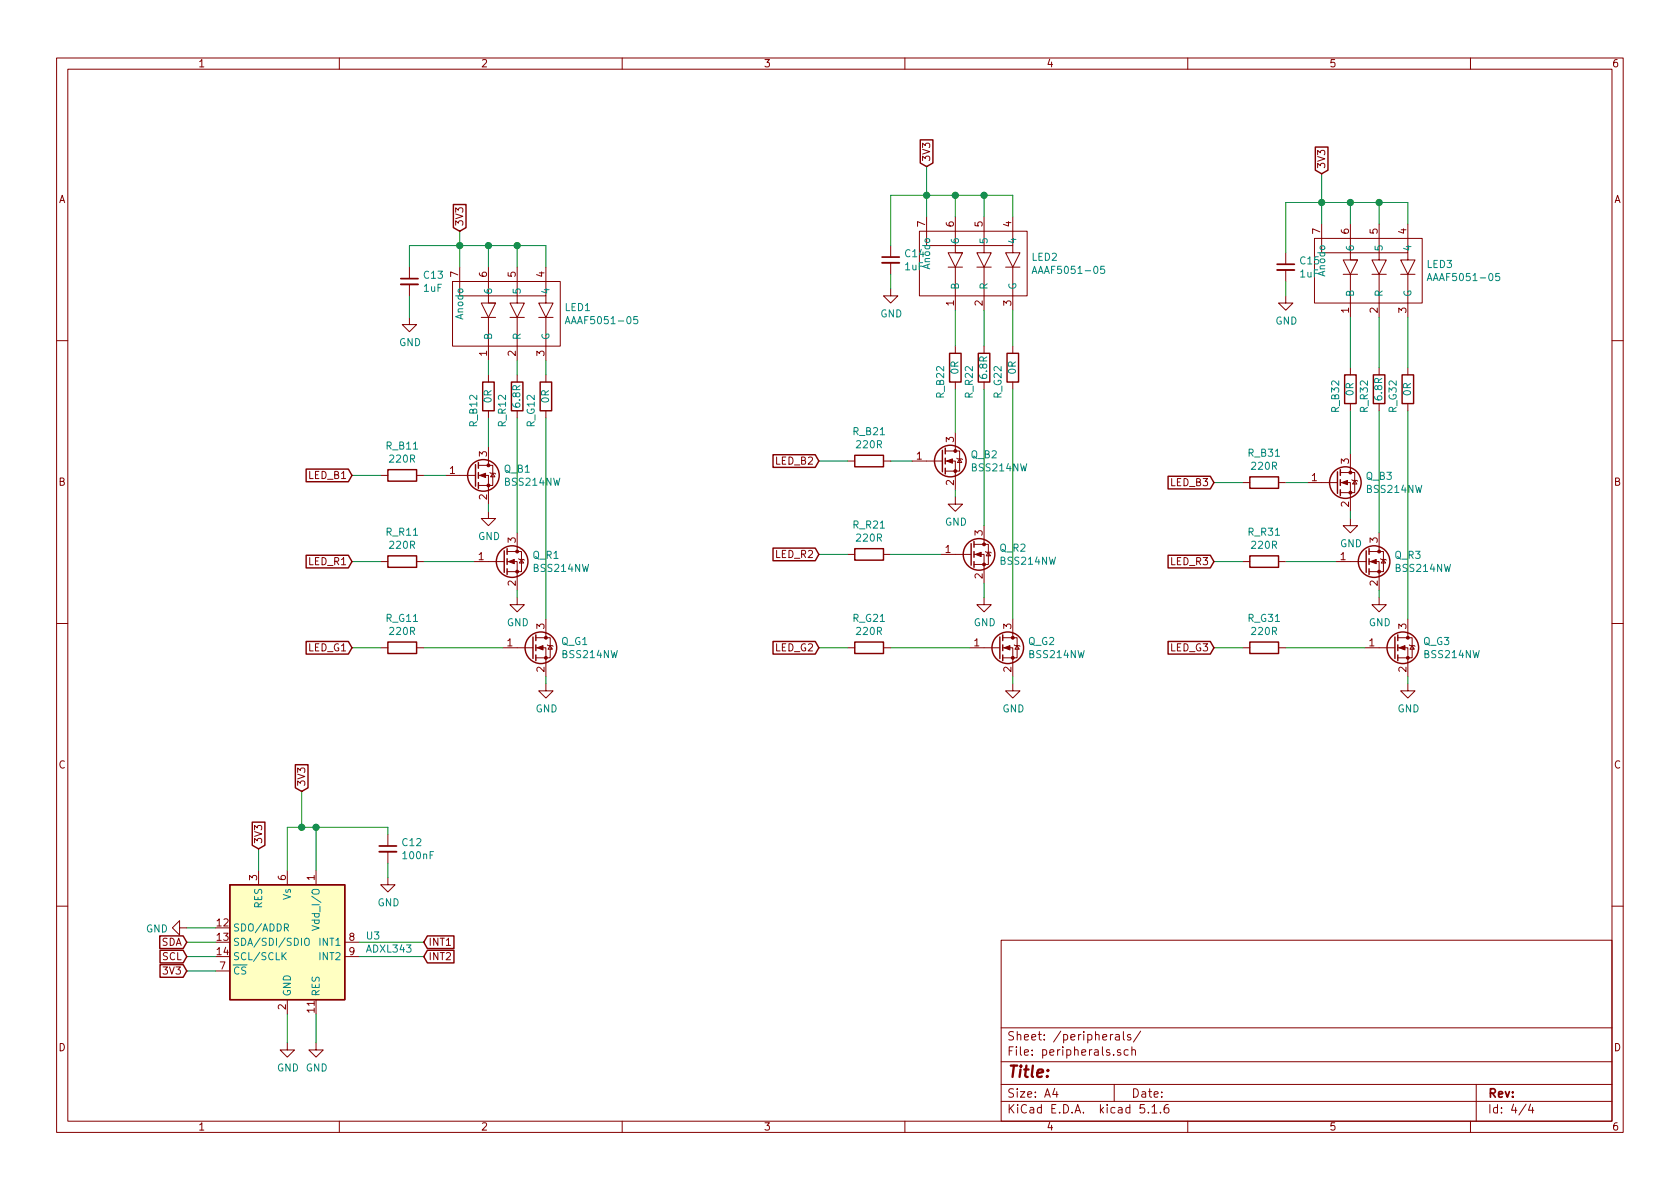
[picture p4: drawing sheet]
EESchema Schematic File Version 4
EELAYER 30 0
EELAYER END
$Descr A4 11693 8268
encoding utf-8
Sheet 4 4
Title ""
Date ""
Rev ""
Comp ""
Comment1 ""
Comment2 ""
Comment3 ""
Comment4 ""
$EndDescr
Wire Wire Line
	2000 6050 2000 5750
Wire Wire Line
	2000 5750 2100 5750
Wire Wire Line
	2200 5750 2200 6050
Text GLabel 2100 5500 1    50   Input ~ 0
3V3
Wire Wire Line
	2100 5500 2100 5750
Connection ~ 2100 5750
Wire Wire Line
	2100 5750 2200 5750
Text GLabel 1300 6750 0    50   Input ~ 0
3V3
Wire Wire Line
	1500 6650 1300 6650
Wire Wire Line
	1500 6550 1300 6550
Text GLabel 1300 6550 0    50   Input ~ 0
SDA
Text GLabel 1300 6650 0    50   Input ~ 0
SCL
$Comp
L power:GND #PWR015
U 1 1
P 1300 6450
F 0 "#PWR015" H 1300 6200 50  0001 C CNN
F 1 "GND" V 1305 6322 50  0000 R CNN
F 2 "" H 1300 6450 50  0001 C CNN
F 3 "" H 1300 6450 50  0001 C CNN
	1    1300 6450
	0    1    1    0   
$EndComp
Wire Wire Line
	1300 6450 1500 6450
Wire Wire Line
	2500 6550 2950 6550
Text GLabel 2950 6550 2    50   Input ~ 0
INT1
Wire Wire Line
	2500 6650 2950 6650
Text GLabel 2950 6650 2    50   Input ~ 0
INT2
Text GLabel 1800 5900 1    50   Input ~ 0
3V3
Wire Wire Line
	1800 6050 1800 5900
$Comp
L power:GND #PWR017
U 1 1
P 2200 7250
F 0 "#PWR017" H 2200 7000 50  0001 C CNN
F 1 "GND" H 2205 7077 50  0000 C CNN
F 2 "" H 2200 7250 50  0001 C CNN
F 3 "" H 2200 7250 50  0001 C CNN
	1    2200 7250
	1    0    0    -1  
$EndComp
Wire Wire Line
	2200 7050 2200 7250
Wire Wire Line
	1500 6750 1300 6750
Wire Wire Line
	9600 2850 9600 3700
Wire Wire Line
	6850 2700 6850 3650
Wire Wire Line
	3600 2900 3600 3700
Wire Wire Line
	3600 2600 3600 2500
Wire Wire Line
	3800 2500 3800 2600
Wire Wire Line
	3400 2500 3400 2600
Wire Wire Line
	9800 2200 9800 2550
Wire Wire Line
	9600 2200 9600 2550
Wire Wire Line
	9400 2200 9400 2550
Wire Wire Line
	6650 2150 6650 2400
Wire Wire Line
	3400 3500 3400 3550
$Comp
L power:GND #PWR?
U 1 1
P 9600 4150
AR Path="/5F23FD13" Ref="#PWR?"  Part="1" 
AR Path="/5F10C517/5F23FD13" Ref="#PWR?"  Part="1" 
AR Path="/5F289DCA/5F23FD13" Ref="#PWR025"  Part="1" 
F 0 "#PWR025" H 9600 3900 50  0001 C CNN
F 1 "GND" H 9605 3977 50  0000 C CNN
F 2 "" H 9600 4150 50  0001 C CNN
F 3 "" H 9600 4150 50  0001 C CNN
	1    9600 4150
	1    0    0    -1  
$EndComp
Wire Wire Line
	9600 4150 9600 4100
Wire Wire Line
	2950 3300 3100 3300
Wire Wire Line
	2950 4500 3500 4500
Wire Wire Line
	2950 3900 3300 3900
Wire Wire Line
	3800 4750 3800 4700
$Comp
L power:GND #PWR?
U 1 1
P 3800 4750
AR Path="/5F23FD30" Ref="#PWR?"  Part="1" 
AR Path="/5F10C517/5F23FD30" Ref="#PWR?"  Part="1" 
AR Path="/5F289DCA/5F23FD30" Ref="#PWR020"  Part="1" 
F 0 "#PWR020" H 3800 4500 50  0001 C CNN
F 1 "GND" H 3805 4577 50  0000 C CNN
F 2 "" H 3800 4750 50  0001 C CNN
F 3 "" H 3800 4750 50  0001 C CNN
	1    3800 4750
	1    0    0    -1  
$EndComp
Wire Wire Line
	3600 4150 3600 4100
$Comp
L power:GND #PWR?
U 1 1
P 3600 4150
AR Path="/5F23FD37" Ref="#PWR?"  Part="1" 
AR Path="/5F10C517/5F23FD37" Ref="#PWR?"  Part="1" 
AR Path="/5F289DCA/5F23FD37" Ref="#PWR019"  Part="1" 
F 0 "#PWR019" H 3600 3900 50  0001 C CNN
F 1 "GND" H 3605 3977 50  0000 C CNN
F 2 "" H 3600 4150 50  0001 C CNN
F 3 "" H 3600 4150 50  0001 C CNN
	1    3600 4150
	1    0    0    -1  
$EndComp
$Comp
L power:GND #PWR?
U 1 1
P 3400 3550
AR Path="/5F23FD3D" Ref="#PWR?"  Part="1" 
AR Path="/5F10C517/5F23FD3D" Ref="#PWR?"  Part="1" 
AR Path="/5F289DCA/5F23FD3D" Ref="#PWR018"  Part="1" 
F 0 "#PWR018" H 3400 3300 50  0001 C CNN
F 1 "GND" H 3405 3377 50  0000 C CNN
F 2 "" H 3400 3550 50  0001 C CNN
F 3 "" H 3400 3550 50  0001 C CNN
	1    3400 3550
	1    0    0    -1  
$EndComp
Wire Wire Line
	6200 3200 6350 3200
Wire Wire Line
	6200 4500 6750 4500
Wire Wire Line
	6200 3850 6550 3850
Wire Wire Line
	7050 2150 7050 2400
Wire Wire Line
	6850 2150 6850 2400
Wire Wire Line
	7050 4750 7050 4700
$Comp
L power:GND #PWR?
U 1 1
P 7050 4750
AR Path="/5F23FD5B" Ref="#PWR?"  Part="1" 
AR Path="/5F10C517/5F23FD5B" Ref="#PWR?"  Part="1" 
AR Path="/5F289DCA/5F23FD5B" Ref="#PWR023"  Part="1" 
F 0 "#PWR023" H 7050 4500 50  0001 C CNN
F 1 "GND" H 7055 4577 50  0000 C CNN
F 2 "" H 7050 4750 50  0001 C CNN
F 3 "" H 7050 4750 50  0001 C CNN
	1    7050 4750
	1    0    0    -1  
$EndComp
Wire Wire Line
	6850 4150 6850 4050
$Comp
L power:GND #PWR?
U 1 1
P 6850 4150
AR Path="/5F23FD62" Ref="#PWR?"  Part="1" 
AR Path="/5F10C517/5F23FD62" Ref="#PWR?"  Part="1" 
AR Path="/5F289DCA/5F23FD62" Ref="#PWR022"  Part="1" 
F 0 "#PWR022" H 6850 3900 50  0001 C CNN
F 1 "GND" H 6855 3977 50  0000 C CNN
F 2 "" H 6850 4150 50  0001 C CNN
F 3 "" H 6850 4150 50  0001 C CNN
	1    6850 4150
	1    0    0    -1  
$EndComp
Wire Wire Line
	6650 3450 6650 3400
$Comp
L power:GND #PWR?
U 1 1
P 6650 3450
AR Path="/5F23FD69" Ref="#PWR?"  Part="1" 
AR Path="/5F10C517/5F23FD69" Ref="#PWR?"  Part="1" 
AR Path="/5F289DCA/5F23FD69" Ref="#PWR021"  Part="1" 
F 0 "#PWR021" H 6650 3200 50  0001 C CNN
F 1 "GND" H 6655 3277 50  0000 C CNN
F 2 "" H 6650 3450 50  0001 C CNN
F 3 "" H 6650 3450 50  0001 C CNN
	1    6650 3450
	1    0    0    -1  
$EndComp
Wire Wire Line
	9200 1200 9200 1400
Wire Wire Line
	6450 1150 6450 1350
Wire Wire Line
	3200 1600 3200 1700
Wire Wire Line
	3800 1700 3800 1850
Connection ~ 3600 1700
Wire Wire Line
	3800 1700 3600 1700
Wire Wire Line
	3400 1700 3600 1700
Connection ~ 3400 1700
Wire Wire Line
	3200 1700 3400 1700
Wire Wire Line
	3600 1850 3600 1700
Connection ~ 3200 1700
Wire Wire Line
	3400 1850 3400 1700
Wire Wire Line
	3200 1850 3200 1700
Wire Wire Line
	6650 1350 6450 1350
Connection ~ 6650 1350
Wire Wire Line
	6650 1500 6650 1350
Wire Wire Line
	6850 1350 6650 1350
Connection ~ 6850 1350
Wire Wire Line
	6850 1500 6850 1350
Connection ~ 6450 1350
Wire Wire Line
	7050 1350 6850 1350
Wire Wire Line
	7050 1500 7050 1350
Wire Wire Line
	6450 1500 6450 1350
Wire Wire Line
	9600 1400 9400 1400
Connection ~ 9600 1400
Wire Wire Line
	9600 1550 9600 1400
Wire Wire Line
	9400 1400 9400 1550
Wire Wire Line
	9400 1400 9200 1400
Connection ~ 9400 1400
Wire Wire Line
	9200 1400 9200 1550
Connection ~ 9200 1400
Wire Wire Line
	9800 1400 9600 1400
Wire Wire Line
	9800 1550 9800 1400
Wire Wire Line
	8950 3350 9100 3350
Wire Wire Line
	8950 4500 9500 4500
Wire Wire Line
	8950 3900 9300 3900
Wire Wire Line
	9800 4750 9800 4700
$Comp
L power:GND #PWR?
U 1 1
P 9800 4750
AR Path="/5F23FDB8" Ref="#PWR?"  Part="1" 
AR Path="/5F10C517/5F23FDB8" Ref="#PWR?"  Part="1" 
AR Path="/5F289DCA/5F23FDB8" Ref="#PWR026"  Part="1" 
F 0 "#PWR026" H 9800 4500 50  0001 C CNN
F 1 "GND" H 9805 4577 50  0000 C CNN
F 2 "" H 9800 4750 50  0001 C CNN
F 3 "" H 9800 4750 50  0001 C CNN
	1    9800 4750
	1    0    0    -1  
$EndComp
Wire Wire Line
	9400 3600 9400 3550
$Comp
L power:GND #PWR?
U 1 1
P 9400 3600
AR Path="/5F23FDBF" Ref="#PWR?"  Part="1" 
AR Path="/5F10C517/5F23FDBF" Ref="#PWR?"  Part="1" 
AR Path="/5F289DCA/5F23FDBF" Ref="#PWR024"  Part="1" 
F 0 "#PWR024" H 9400 3350 50  0001 C CNN
F 1 "GND" H 9405 3427 50  0000 C CNN
F 2 "" H 9400 3600 50  0001 C CNN
F 3 "" H 9400 3600 50  0001 C CNN
	1    9400 3600
	1    0    0    -1  
$EndComp
Wire Wire Line
	3400 2900 3400 3100
Wire Wire Line
	3800 2900 3800 4300
Wire Wire Line
	6650 2700 6650 3000
Wire Wire Line
	7050 2700 7050 4300
Wire Wire Line
	9400 2850 9400 3150
Wire Wire Line
	9800 2850 9800 4300
Text GLabel 3200 1600 1    50   Input ~ 0
3V3
Text GLabel 6450 1150 1    50   Input ~ 0
3V3
Text GLabel 9200 1200 1    50   Input ~ 0
3V3
Wire Wire Line
	2650 3300 2450 3300
Text GLabel 2450 3300 0    50   Input ~ 0
LED_B1
Text GLabel 2450 3900 0    50   Input ~ 0
LED_R1
Text GLabel 2450 4500 0    50   Input ~ 0
LED_G1
Wire Wire Line
	2450 4500 2650 4500
Wire Wire Line
	2650 3900 2450 3900
Text GLabel 5700 3200 0    50   Input ~ 0
LED_B2
Text GLabel 5700 3850 0    50   Input ~ 0
LED_R2
Text GLabel 5700 4500 0    50   Input ~ 0
LED_G2
Wire Wire Line
	5700 3200 5900 3200
Wire Wire Line
	5700 3850 5900 3850
Wire Wire Line
	5700 4500 5900 4500
Text GLabel 8450 3350 0    50   Input ~ 0
LED_B3
Text GLabel 8450 3900 0    50   Input ~ 0
LED_R3
Text GLabel 8450 4500 0    50   Input ~ 0
LED_G3
Wire Wire Line
	8450 3350 8650 3350
Wire Wire Line
	8450 3900 8650 3900
Wire Wire Line
	8450 4500 8650 4500
Wire Wire Line
	2000 7050 2000 7250
$Comp
L power:GND #PWR016
U 1 1
P 2000 7250
F 0 "#PWR016" H 2000 7000 50  0001 C CNN
F 1 "GND" H 2005 7077 50  0000 C CNN
F 2 "" H 2000 7250 50  0001 C CNN
F 3 "" H 2000 7250 50  0001 C CNN
	1    2000 7250
	1    0    0    -1  
$EndComp
Wire Wire Line
	2700 5800 2700 5750
Wire Wire Line
	2700 5750 2200 5750
Connection ~ 2200 5750
$Comp
L power:GND #PWR027
U 1 1
P 2700 6100
F 0 "#PWR027" H 2700 5850 50  0001 C CNN
F 1 "GND" H 2705 5927 50  0000 C CNN
F 2 "" H 2700 6100 50  0001 C CNN
F 3 "" H 2700 6100 50  0001 C CNN
	1    2700 6100
	1    0    0    -1  
$EndComp
Wire Wire Line
	2700 6100 2700 6000
$Comp
L Sensor_Motion:ADXL343 U?
U 1 1
P 2000 6550
AR Path="/5F10C517/5F28A0D0" Ref="U?"  Part="1" 
AR Path="/5F289DCA/5F28A0D0" Ref="U3"  Part="1" 
F 0 "U3" H 2544 6596 50  0000 L CNN
F 1 "ADXL343" H 2544 6505 50  0000 L CNN
F 2 "Package_LGA:LGA-14_3x5mm_P0.8mm_LayoutBorder1x6y" H 2000 6550 50  0001 C CNN
F 3 "https://www.analog.com/media/en/technical-documentation/data-sheets/ADXL343.pdf" H 2000 6550 50  0001 C CNN
	1    2000 6550
	1    0    0    -1  
$EndComp
$Comp
L Device:R R?
U 1 1
P 9600 2700
AR Path="/5F23FCC7" Ref="R?"  Part="1" 
AR Path="/5F10C517/5F23FCC7" Ref="R?"  Part="1" 
AR Path="/5F289DCA/5F23FCC7" Ref="R_R32"  Part="1" 
F 0 "R_R32" V 9700 2750 50  0000 C CNN
F 1 "6.8R" V 9600 2700 50  0000 C CNN
F 2 "Resistor_SMD:R_1206_3216Metric" V 9530 2700 50  0001 C CNN
F 3 "~" H 9600 2700 50  0001 C CNN
F 4 "SG73P2BTTD6R8J" V 9600 2700 50  0001 C CNN "MPN"
F 5 "500mW" V 9600 2700 50  0001 C CNN "PD"
	1    9600 2700
	-1   0    0    1   
$EndComp
$Comp
L Device:R 6.?
U 1 1
P 3600 2750
AR Path="/5F23FCD0" Ref="6.?"  Part="1" 
AR Path="/5F10C517/5F23FCD0" Ref="6.?"  Part="1" 
AR Path="/5F289DCA/5F23FCD0" Ref="R_R12"  Part="1" 
F 0 "R_R12" V 3700 2850 50  0000 C CNN
F 1 "6.8R" V 3600 2750 50  0000 C CNN
F 2 "Resistor_SMD:R_1206_3216Metric" V 3530 2750 50  0001 C CNN
F 3 "~" H 3600 2750 50  0001 C CNN
F 4 "SG73P2BTTD6R8J" V 3600 2750 50  0001 C CNN "MPN"
F 5 "500mW" V 3600 2750 50  0001 C CNN "PD"
	1    3600 2750
	-1   0    0    1   
$EndComp
$Comp
L Transistor_FET:BSS214NW Q?
U 1 1
P 9700 4500
AR Path="/5F23FCD8" Ref="Q?"  Part="1" 
AR Path="/5F10C517/5F23FCD8" Ref="Q?"  Part="1" 
AR Path="/5F289DCA/5F23FCD8" Ref="Q_G3"  Part="1" 
F 0 "Q_G3" H 9904 4546 50  0000 L CNN
F 1 "BSS214NW" H 9904 4455 50  0000 L CNN
F 2 "Package_TO_SOT_SMD:SOT-323_SC-70" H 9900 4425 50  0001 L CIN
F 3 "https://www.infineon.com/dgdl/Infineon-BSS214NW-DS-v02_02-en.pdf?fileId=db3a30431b3e89eb011b695aebc01bde" H 9700 4500 50  0001 L CNN
	1    9700 4500
	1    0    0    -1  
$EndComp
$Comp
L Transistor_FET:BSS214NW Q?
U 1 1
P 9500 3900
AR Path="/5F23FCDE" Ref="Q?"  Part="1" 
AR Path="/5F10C517/5F23FCDE" Ref="Q?"  Part="1" 
AR Path="/5F289DCA/5F23FCDE" Ref="Q_R3"  Part="1" 
F 0 "Q_R3" H 9704 3946 50  0000 L CNN
F 1 "BSS214NW" H 9704 3855 50  0000 L CNN
F 2 "Package_TO_SOT_SMD:SOT-323_SC-70" H 9700 3825 50  0001 L CIN
F 3 "https://www.infineon.com/dgdl/Infineon-BSS214NW-DS-v02_02-en.pdf?fileId=db3a30431b3e89eb011b695aebc01bde" H 9500 3900 50  0001 L CNN
	1    9500 3900
	1    0    0    -1  
$EndComp
$Comp
L Transistor_FET:BSS214NW Q?
U 1 1
P 9300 3350
AR Path="/5F23FCE4" Ref="Q?"  Part="1" 
AR Path="/5F10C517/5F23FCE4" Ref="Q?"  Part="1" 
AR Path="/5F289DCA/5F23FCE4" Ref="Q_B3"  Part="1" 
F 0 "Q_B3" H 9504 3396 50  0000 L CNN
F 1 "BSS214NW" H 9504 3305 50  0000 L CNN
F 2 "Package_TO_SOT_SMD:SOT-323_SC-70" H 9500 3275 50  0001 L CIN
F 3 "https://www.infineon.com/dgdl/Infineon-BSS214NW-DS-v02_02-en.pdf?fileId=db3a30431b3e89eb011b695aebc01bde" H 9300 3350 50  0001 L CNN
	1    9300 3350
	1    0    0    -1  
$EndComp
$Comp
L Transistor_FET:BSS214NW Q?
U 1 1
P 6950 4500
AR Path="/5F23FCEA" Ref="Q?"  Part="1" 
AR Path="/5F10C517/5F23FCEA" Ref="Q?"  Part="1" 
AR Path="/5F289DCA/5F23FCEA" Ref="Q_G2"  Part="1" 
F 0 "Q_G2" H 7154 4546 50  0000 L CNN
F 1 "BSS214NW" H 7154 4455 50  0000 L CNN
F 2 "Package_TO_SOT_SMD:SOT-323_SC-70" H 7150 4425 50  0001 L CIN
F 3 "https://www.infineon.com/dgdl/Infineon-BSS214NW-DS-v02_02-en.pdf?fileId=db3a30431b3e89eb011b695aebc01bde" H 6950 4500 50  0001 L CNN
	1    6950 4500
	1    0    0    -1  
$EndComp
$Comp
L Transistor_FET:BSS214NW Q?
U 1 1
P 6750 3850
AR Path="/5F23FCF0" Ref="Q?"  Part="1" 
AR Path="/5F10C517/5F23FCF0" Ref="Q?"  Part="1" 
AR Path="/5F289DCA/5F23FCF0" Ref="Q_R2"  Part="1" 
F 0 "Q_R2" H 6954 3896 50  0000 L CNN
F 1 "BSS214NW" H 6954 3805 50  0000 L CNN
F 2 "Package_TO_SOT_SMD:SOT-323_SC-70" H 6950 3775 50  0001 L CIN
F 3 "https://www.infineon.com/dgdl/Infineon-BSS214NW-DS-v02_02-en.pdf?fileId=db3a30431b3e89eb011b695aebc01bde" H 6750 3850 50  0001 L CNN
	1    6750 3850
	1    0    0    -1  
$EndComp
$Comp
L Transistor_FET:BSS214NW Q?
U 1 1
P 6550 3200
AR Path="/5F23FCF6" Ref="Q?"  Part="1" 
AR Path="/5F10C517/5F23FCF6" Ref="Q?"  Part="1" 
AR Path="/5F289DCA/5F23FCF6" Ref="Q_B2"  Part="1" 
F 0 "Q_B2" H 6754 3246 50  0000 L CNN
F 1 "BSS214NW" H 6754 3155 50  0000 L CNN
F 2 "Package_TO_SOT_SMD:SOT-323_SC-70" H 6750 3125 50  0001 L CIN
F 3 "https://www.infineon.com/dgdl/Infineon-BSS214NW-DS-v02_02-en.pdf?fileId=db3a30431b3e89eb011b695aebc01bde" H 6550 3200 50  0001 L CNN
	1    6550 3200
	1    0    0    -1  
$EndComp
$Comp
L Transistor_FET:BSS214NW Q?
U 1 1
P 3700 4500
AR Path="/5F23FCFC" Ref="Q?"  Part="1" 
AR Path="/5F10C517/5F23FCFC" Ref="Q?"  Part="1" 
AR Path="/5F289DCA/5F23FCFC" Ref="Q_G1"  Part="1" 
F 0 "Q_G1" H 3904 4546 50  0000 L CNN
F 1 "BSS214NW" H 3904 4455 50  0000 L CNN
F 2 "Package_TO_SOT_SMD:SOT-323_SC-70" H 3900 4425 50  0001 L CIN
F 3 "https://www.infineon.com/dgdl/Infineon-BSS214NW-DS-v02_02-en.pdf?fileId=db3a30431b3e89eb011b695aebc01bde" H 3700 4500 50  0001 L CNN
	1    3700 4500
	1    0    0    -1  
$EndComp
$Comp
L Transistor_FET:BSS214NW Q?
U 1 1
P 3500 3900
AR Path="/5F23FD02" Ref="Q?"  Part="1" 
AR Path="/5F10C517/5F23FD02" Ref="Q?"  Part="1" 
AR Path="/5F289DCA/5F23FD02" Ref="Q_R1"  Part="1" 
F 0 "Q_R1" H 3704 3946 50  0000 L CNN
F 1 "BSS214NW" H 3704 3855 50  0000 L CNN
F 2 "Package_TO_SOT_SMD:SOT-323_SC-70" H 3700 3825 50  0001 L CIN
F 3 "https://www.infineon.com/dgdl/Infineon-BSS214NW-DS-v02_02-en.pdf?fileId=db3a30431b3e89eb011b695aebc01bde" H 3500 3900 50  0001 L CNN
	1    3500 3900
	1    0    0    -1  
$EndComp
$Comp
L Transistor_FET:BSS214NW Q?
U 1 1
P 3300 3300
AR Path="/5F23FD08" Ref="Q?"  Part="1" 
AR Path="/5F10C517/5F23FD08" Ref="Q?"  Part="1" 
AR Path="/5F289DCA/5F23FD08" Ref="Q_B1"  Part="1" 
F 0 "Q_B1" H 3504 3346 50  0000 L CNN
F 1 "BSS214NW" H 3504 3255 50  0000 L CNN
F 2 "Package_TO_SOT_SMD:SOT-323_SC-70" H 3500 3225 50  0001 L CIN
F 3 "https://www.infineon.com/dgdl/Infineon-BSS214NW-DS-v02_02-en.pdf?fileId=db3a30431b3e89eb011b695aebc01bde" H 3300 3300 50  0001 L CNN
	1    3300 3300
	1    0    0    -1  
$EndComp
$Comp
L Device:R R?
U 1 1
P 2800 4500
AR Path="/5F23FD1D" Ref="R?"  Part="1" 
AR Path="/5F10C517/5F23FD1D" Ref="R?"  Part="1" 
AR Path="/5F289DCA/5F23FD1D" Ref="R_G11"  Part="1" 
F 0 "R_G11" V 2593 4500 50  0000 C CNN
F 1 "220R" V 2684 4500 50  0000 C CNN
F 2 "Resistor_SMD:R_1206_3216Metric" V 2730 4500 50  0001 C CNN
F 3 "~" H 2800 4500 50  0001 C CNN
	1    2800 4500
	0    1    1    0   
$EndComp
$Comp
L Device:R R?
U 1 1
P 2800 3900
AR Path="/5F23FD23" Ref="R?"  Part="1" 
AR Path="/5F10C517/5F23FD23" Ref="R?"  Part="1" 
AR Path="/5F289DCA/5F23FD23" Ref="R_R11"  Part="1" 
F 0 "R_R11" V 2593 3900 50  0000 C CNN
F 1 "220R" V 2684 3900 50  0000 C CNN
F 2 "Resistor_SMD:R_1206_3216Metric" V 2730 3900 50  0001 C CNN
F 3 "~" H 2800 3900 50  0001 C CNN
	1    2800 3900
	0    1    1    0   
$EndComp
$Comp
L Device:R R?
U 1 1
P 2800 3300
AR Path="/5F23FD29" Ref="R?"  Part="1" 
AR Path="/5F10C517/5F23FD29" Ref="R?"  Part="1" 
AR Path="/5F289DCA/5F23FD29" Ref="R_B11"  Part="1" 
F 0 "R_B11" V 2593 3300 50  0000 C CNN
F 1 "220R" V 2684 3300 50  0000 C CNN
F 2 "Resistor_SMD:R_1206_3216Metric" V 2730 3300 50  0001 C CNN
F 3 "~" H 2800 3300 50  0001 C CNN
	1    2800 3300
	0    1    1    0   
$EndComp
$Comp
L Device:R R?
U 1 1
P 6050 4500
AR Path="/5F23FD46" Ref="R?"  Part="1" 
AR Path="/5F10C517/5F23FD46" Ref="R?"  Part="1" 
AR Path="/5F289DCA/5F23FD46" Ref="R_G21"  Part="1" 
F 0 "R_G21" V 5843 4500 50  0000 C CNN
F 1 "220R" V 5934 4500 50  0000 C CNN
F 2 "Resistor_SMD:R_1206_3216Metric" V 5980 4500 50  0001 C CNN
F 3 "~" H 6050 4500 50  0001 C CNN
	1    6050 4500
	0    1    1    0   
$EndComp
$Comp
L Device:R R?
U 1 1
P 6050 3850
AR Path="/5F23FD4C" Ref="R?"  Part="1" 
AR Path="/5F10C517/5F23FD4C" Ref="R?"  Part="1" 
AR Path="/5F289DCA/5F23FD4C" Ref="R_R21"  Part="1" 
F 0 "R_R21" V 5843 3850 50  0000 C CNN
F 1 "220R" V 5934 3850 50  0000 C CNN
F 2 "Resistor_SMD:R_1206_3216Metric" V 5980 3850 50  0001 C CNN
F 3 "~" H 6050 3850 50  0001 C CNN
	1    6050 3850
	0    1    1    0   
$EndComp
$Comp
L Device:R R?
U 1 1
P 6050 3200
AR Path="/5F23FD52" Ref="R?"  Part="1" 
AR Path="/5F10C517/5F23FD52" Ref="R?"  Part="1" 
AR Path="/5F289DCA/5F23FD52" Ref="R_B21"  Part="1" 
F 0 "R_B21" V 5843 3200 50  0000 C CNN
F 1 "220R" V 5934 3200 50  0000 C CNN
F 2 "Resistor_SMD:R_1206_3216Metric" V 5980 3200 50  0001 C CNN
F 3 "~" H 6050 3200 50  0001 C CNN
	1    6050 3200
	0    1    1    0   
$EndComp
$Comp
L ESP_lamp:AAAF5051-05 U?
U 1 1
P 9600 1900
AR Path="/5F23FD90" Ref="U?"  Part="1" 
AR Path="/5F10C517/5F23FD90" Ref="U?"  Part="1" 
AR Path="/5F289DCA/5F23FD90" Ref="LED3"  Part="1" 
F 0 "LED3" V 9529 2228 50  0000 L CNN
F 1 "AAAF5051-05" V 9620 2228 50  0000 L CNN
F 2 "ESP32_lamp:kinbright-AAAF5051-05" H 9550 1400 50  0001 C CNN
F 3 "http://www.kingbrightusa.com/images/catalog/SPEC/AAAF5051-05.pdf" H 9600 1900 50  0001 C CNN
	1    9600 1900
	0    1    1    0   
$EndComp
$Comp
L ESP_lamp:AAAF5051-05 U?
U 1 1
P 6850 1850
AR Path="/5F23FD96" Ref="U?"  Part="1" 
AR Path="/5F10C517/5F23FD96" Ref="U?"  Part="1" 
AR Path="/5F289DCA/5F23FD96" Ref="LED2"  Part="1" 
F 0 "LED2" V 6779 2178 50  0000 L CNN
F 1 "AAAF5051-05" V 6870 2178 50  0000 L CNN
F 2 "ESP32_lamp:kinbright-AAAF5051-05" H 6800 1350 50  0001 C CNN
F 3 "http://www.kingbrightusa.com/images/catalog/SPEC/AAAF5051-05.pdf" H 6850 1850 50  0001 C CNN
	1    6850 1850
	0    1    1    0   
$EndComp
$Comp
L ESP_lamp:AAAF5051-05 U?
U 1 1
P 3600 2200
AR Path="/5F23FD9C" Ref="U?"  Part="1" 
AR Path="/5F10C517/5F23FD9C" Ref="U?"  Part="1" 
AR Path="/5F289DCA/5F23FD9C" Ref="LED1"  Part="1" 
F 0 "LED1" V 3529 2528 50  0000 L CNN
F 1 "AAAF5051-05" V 3620 2528 50  0000 L CNN
F 2 "ESP32_lamp:kinbright-AAAF5051-05" H 3550 1700 50  0001 C CNN
F 3 "http://www.kingbrightusa.com/images/catalog/SPEC/AAAF5051-05.pdf" H 3600 2200 50  0001 C CNN
	1    3600 2200
	0    1    1    0   
$EndComp
$Comp
L Device:R R?
U 1 1
P 8800 3900
AR Path="/5F23FDAB" Ref="R?"  Part="1" 
AR Path="/5F10C517/5F23FDAB" Ref="R?"  Part="1" 
AR Path="/5F289DCA/5F23FDAB" Ref="R_R31"  Part="1" 
F 0 "R_R31" V 8593 3900 50  0000 C CNN
F 1 "220R" V 8684 3900 50  0000 C CNN
F 2 "Resistor_SMD:R_1206_3216Metric" V 8730 3900 50  0001 C CNN
F 3 "~" H 8800 3900 50  0001 C CNN
	1    8800 3900
	0    1    1    0   
$EndComp
$Comp
L Device:R R?
U 1 1
P 8800 3350
AR Path="/5F23FDB1" Ref="R?"  Part="1" 
AR Path="/5F10C517/5F23FDB1" Ref="R?"  Part="1" 
AR Path="/5F289DCA/5F23FDB1" Ref="R_B31"  Part="1" 
F 0 "R_B31" V 8593 3350 50  0000 C CNN
F 1 "220R" V 8684 3350 50  0000 C CNN
F 2 "Resistor_SMD:R_1206_3216Metric" V 8730 3350 50  0001 C CNN
F 3 "~" H 8800 3350 50  0001 C CNN
	1    8800 3350
	0    1    1    0   
$EndComp
$Comp
L Device:R R?
U 1 1
P 6850 2550
AR Path="/5F23FDC5" Ref="R?"  Part="1" 
AR Path="/5F10C517/5F23FDC5" Ref="R?"  Part="1" 
AR Path="/5F289DCA/5F23FDC5" Ref="R_R22"  Part="1" 
F 0 "R_R22" V 6950 2650 50  0000 C CNN
F 1 "6.8R" V 6850 2550 50  0000 C CNN
F 2 "Resistor_SMD:R_1206_3216Metric" V 6780 2550 50  0001 C CNN
F 3 "~" H 6850 2550 50  0001 C CNN
F 4 "SG73P2BTTD6R8J" V 6850 2550 50  0001 C CNN "MPN"
F 5 "500mW" V 6850 2550 50  0001 C CNN "PD"
	1    6850 2550
	-1   0    0    1   
$EndComp
$Comp
L Device:R R?
U 1 1
P 3400 2750
AR Path="/5F23FDCB" Ref="R?"  Part="1" 
AR Path="/5F10C517/5F23FDCB" Ref="R?"  Part="1" 
AR Path="/5F289DCA/5F23FDCB" Ref="R_B12"  Part="1" 
F 0 "R_B12" V 3500 2850 50  0000 C CNN
F 1 "0R" V 3400 2750 50  0000 C CNN
F 2 "Resistor_SMD:R_1206_3216Metric" V 3330 2750 50  0001 C CNN
F 3 "~" H 3400 2750 50  0001 C CNN
	1    3400 2750
	-1   0    0    1   
$EndComp
$Comp
L Device:R R?
U 1 1
P 3800 2750
AR Path="/5F23FDD2" Ref="R?"  Part="1" 
AR Path="/5F10C517/5F23FDD2" Ref="R?"  Part="1" 
AR Path="/5F289DCA/5F23FDD2" Ref="R_G12"  Part="1" 
F 0 "R_G12" V 3900 2850 50  0000 C CNN
F 1 "0R" V 3800 2750 50  0000 C CNN
F 2 "Resistor_SMD:R_1206_3216Metric" V 3730 2750 50  0001 C CNN
F 3 "~" H 3800 2750 50  0001 C CNN
	1    3800 2750
	-1   0    0    1   
$EndComp
$Comp
L Device:R R?
U 1 1
P 6650 2550
AR Path="/5F23FDD9" Ref="R?"  Part="1" 
AR Path="/5F10C517/5F23FDD9" Ref="R?"  Part="1" 
AR Path="/5F289DCA/5F23FDD9" Ref="R_B22"  Part="1" 
F 0 "R_B22" V 6750 2650 50  0000 C CNN
F 1 "0R" V 6650 2550 50  0000 C CNN
F 2 "Resistor_SMD:R_1206_3216Metric" V 6580 2550 50  0001 C CNN
F 3 "~" H 6650 2550 50  0001 C CNN
	1    6650 2550
	-1   0    0    1   
$EndComp
$Comp
L Device:R R?
U 1 1
P 7050 2550
AR Path="/5F23FDE0" Ref="R?"  Part="1" 
AR Path="/5F10C517/5F23FDE0" Ref="R?"  Part="1" 
AR Path="/5F289DCA/5F23FDE0" Ref="R_G22"  Part="1" 
F 0 "R_G22" V 7150 2650 50  0000 C CNN
F 1 "0R" V 7050 2550 50  0000 C CNN
F 2 "Resistor_SMD:R_1206_3216Metric" V 6980 2550 50  0001 C CNN
F 3 "~" H 7050 2550 50  0001 C CNN
	1    7050 2550
	-1   0    0    1   
$EndComp
$Comp
L Device:R R?
U 1 1
P 9400 2700
AR Path="/5F23FDE7" Ref="R?"  Part="1" 
AR Path="/5F10C517/5F23FDE7" Ref="R?"  Part="1" 
AR Path="/5F289DCA/5F23FDE7" Ref="R_B32"  Part="1" 
F 0 "R_B32" V 9500 2750 50  0000 C CNN
F 1 "0R" V 9400 2700 50  0000 C CNN
F 2 "Resistor_SMD:R_1206_3216Metric" V 9330 2700 50  0001 C CNN
F 3 "~" H 9400 2700 50  0001 C CNN
	1    9400 2700
	-1   0    0    1   
$EndComp
$Comp
L Device:R R?
U 1 1
P 9800 2700
AR Path="/5F23FDEE" Ref="R?"  Part="1" 
AR Path="/5F10C517/5F23FDEE" Ref="R?"  Part="1" 
AR Path="/5F289DCA/5F23FDEE" Ref="R_G32"  Part="1" 
F 0 "R_G32" V 9900 2750 50  0000 C CNN
F 1 "0R" V 9800 2700 50  0000 C CNN
F 2 "Resistor_SMD:R_1206_3216Metric" V 9730 2700 50  0001 C CNN
F 3 "~" H 9800 2700 50  0001 C CNN
	1    9800 2700
	-1   0    0    1   
$EndComp
$Comp
L Device:R R?
U 1 1
P 8800 4500
AR Path="/5F23FDA5" Ref="R?"  Part="1" 
AR Path="/5F10C517/5F23FDA5" Ref="R?"  Part="1" 
AR Path="/5F289DCA/5F23FDA5" Ref="R_G31"  Part="1" 
F 0 "R_G31" V 8593 4500 50  0000 C CNN
F 1 "220R" V 8684 4500 50  0000 C CNN
F 2 "Resistor_SMD:R_1206_3216Metric" V 8730 4500 50  0001 C CNN
F 3 "~" H 8800 4500 50  0001 C CNN
	1    8800 4500
	0    1    1    0   
$EndComp
$Comp
L Device:C_Small C12
U 1 1
P 2700 5900
F 0 "C12" H 2792 5946 50  0000 L CNN
F 1 "100nF" H 2792 5855 50  0000 L CNN
F 2 "Capacitor_SMD:C_1206_3216Metric" H 2700 5900 50  0001 C CNN
F 3 "~" H 2700 5900 50  0001 C CNN
	1    2700 5900
	1    0    0    -1  
$EndComp
$Comp
L Device:C_Small C13
U 1 1
P 2850 1950
F 0 "C13" H 2942 1996 50  0000 L CNN
F 1 "1uF" H 2942 1905 50  0000 L CNN
F 2 "Capacitor_SMD:C_1206_3216Metric" H 2850 1950 50  0001 C CNN
F 3 "~" H 2850 1950 50  0001 C CNN
	1    2850 1950
	1    0    0    -1  
$EndComp
$Comp
L power:GND #PWR?
U 1 1
P 2850 2200
AR Path="/5F39E28C" Ref="#PWR?"  Part="1" 
AR Path="/5F10C517/5F39E28C" Ref="#PWR?"  Part="1" 
AR Path="/5F289DCA/5F39E28C" Ref="#PWR0101"  Part="1" 
F 0 "#PWR0101" H 2850 1950 50  0001 C CNN
F 1 "GND" H 2855 2027 50  0000 C CNN
F 2 "" H 2850 2200 50  0001 C CNN
F 3 "" H 2850 2200 50  0001 C CNN
	1    2850 2200
	1    0    0    -1  
$EndComp
Wire Wire Line
	2850 2200 2850 2050
Wire Wire Line
	2850 1850 2850 1700
Wire Wire Line
	2850 1700 3200 1700
$Comp
L Device:C_Small C14
U 1 1
P 6200 1800
F 0 "C14" H 6292 1846 50  0000 L CNN
F 1 "1uF" H 6292 1755 50  0000 L CNN
F 2 "Capacitor_SMD:C_1206_3216Metric" H 6200 1800 50  0001 C CNN
F 3 "~" H 6200 1800 50  0001 C CNN
	1    6200 1800
	1    0    0    -1  
$EndComp
$Comp
L power:GND #PWR?
U 1 1
P 6200 2000
AR Path="/5F3A41AF" Ref="#PWR?"  Part="1" 
AR Path="/5F10C517/5F3A41AF" Ref="#PWR?"  Part="1" 
AR Path="/5F289DCA/5F3A41AF" Ref="#PWR0102"  Part="1" 
F 0 "#PWR0102" H 6200 1750 50  0001 C CNN
F 1 "GND" H 6205 1827 50  0000 C CNN
F 2 "" H 6200 2000 50  0001 C CNN
F 3 "" H 6200 2000 50  0001 C CNN
	1    6200 2000
	1    0    0    -1  
$EndComp
Wire Wire Line
	6200 2000 6200 1900
Wire Wire Line
	6200 1700 6200 1350
Wire Wire Line
	6200 1350 6450 1350
$Comp
L Device:C_Small C15
U 1 1
P 8950 1850
F 0 "C15" H 9042 1896 50  0000 L CNN
F 1 "1uF" H 9042 1805 50  0000 L CNN
F 2 "Capacitor_SMD:C_1206_3216Metric" H 8950 1850 50  0001 C CNN
F 3 "~" H 8950 1850 50  0001 C CNN
	1    8950 1850
	1    0    0    -1  
$EndComp
$Comp
L power:GND #PWR?
U 1 1
P 8950 2050
AR Path="/5F3AA583" Ref="#PWR?"  Part="1" 
AR Path="/5F10C517/5F3AA583" Ref="#PWR?"  Part="1" 
AR Path="/5F289DCA/5F3AA583" Ref="#PWR0103"  Part="1" 
F 0 "#PWR0103" H 8950 1800 50  0001 C CNN
F 1 "GND" H 8955 1877 50  0000 C CNN
F 2 "" H 8950 2050 50  0001 C CNN
F 3 "" H 8950 2050 50  0001 C CNN
	1    8950 2050
	1    0    0    -1  
$EndComp
Wire Wire Line
	8950 1950 8950 2050
Wire Wire Line
	8950 1750 8950 1400
Wire Wire Line
	8950 1400 9200 1400
$EndSCHEMATC
